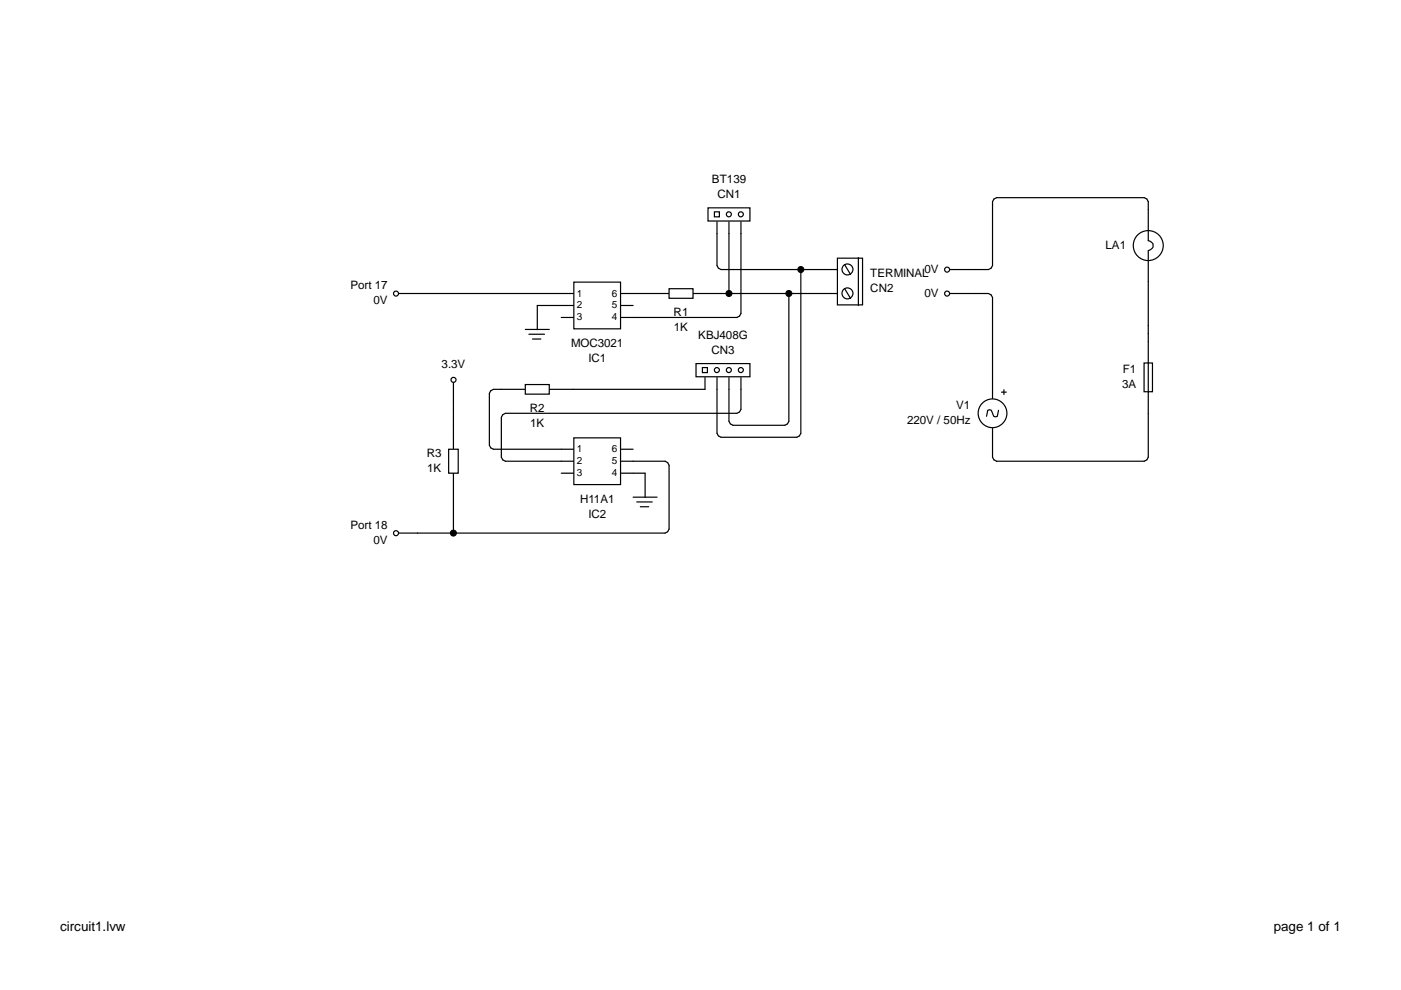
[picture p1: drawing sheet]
<svg xmlns="http://www.w3.org/2000/svg" width="297mm" height="210mm" viewBox="0 0 297 210" stroke-linecap="round" stroke-linejoin="round" font-family="sans-serif">
<path d="M152 47v2.5M154.6 47v2.5M157.1 47v2.5" fill="none" stroke="#000" stroke-width=".25"/>
<path d="M150.1 44.1h8.9v2.8h-8.9z" fill-rule="evenodd" fill="#fff"/>
<path d="M150.1 44.1h8.9v2.8h-8.9z" fill="none" stroke="#000" stroke-width=".25"/>
<path d="M151.5 44.9h1v1.1h-1z" fill-rule="evenodd" fill="#fff"/>
<path d="M151.5 44.9h1v1.1h-1z" fill="none" stroke="#000" stroke-width=".25"/>
<circle cx="154.5" cy="45.4" r=".54" fill="#fff"/>
<circle cx="154.5" cy="45.4" r=".54" fill="none" stroke="#000" stroke-width=".25"/>
<circle cx="157.1" cy="45.4" r=".54" fill="#fff"/>
<g fill="none" stroke="#000" stroke-width=".25">
<path d="M119 62.2h2.6M119 64.8h2.6M119 67.3h2.6M131.7 62.2h2.5M131.7 64.8h2.5M131.7 67.3h2.5"/>
<circle cx="157.1" cy="45.4" r=".54"/>
</g>
<path d="M121.7 59.8h9.9v9.9h-9.9z" fill-rule="evenodd" fill="#fff"/>
<path d="M121.7 59.8h9.9v9.9h-9.9zM174.9 57.1h2.6M174.9 62.2h2.6" fill="none" stroke="#000" stroke-width=".25"/>
<path d="M177.5 54.7h5.4v9.9h-5.4z" fill-rule="evenodd" fill="#fff"/>
<path d="M177.5 54.7h5.4v9.9h-5.4zM182 54.6v10.2" fill="none" stroke="#000" stroke-width=".25"/>
<circle cx="179.7" cy="57.1" r="1.17" fill="#fff"/>
<g fill="none" stroke="#000" stroke-width=".25">
<path d="M179.1 56.1l1.2 2.1"/>
<circle cx="179.7" cy="57.1" r="1.17"/>
</g>
<circle cx="179.7" cy="62.2" r="1.17" fill="#fff"/>
<g fill="none" stroke="#000" stroke-width=".25">
<path d="M136.8 62.2h5.1M147 62.2h5M179.1 61.2l1.2 2.1"/>
<circle cx="179.7" cy="62.2" r="1.17"/>
</g>
<path d="M141.9 61.2h5v2h-5z" fill-rule="evenodd" fill="#fff"/>
<path d="M141.9 61.2h5v2h-5zM96.1 90.2v5.1M96.1 100.4v5" fill="none" stroke="#000" stroke-width=".25"/>
<path d="M95.1 95.2h2.1v5.1h-2.1z" fill-rule="evenodd" fill="#fff"/>
<g fill="none" stroke="#000" stroke-width=".25">
<path d="M84.4 62.2h4.1M111.4 69.8h5.1M112.1 70.9h3.3M112.9 71.9h1.8M113.9 64.8v5.1M95.1 95.2h2.1v5.1h-2.1zM96.1 80.9v4.2M119 95.2h2.6M119 97.8h2.6M131.7 95.2h2.5M131.7 97.8h2.5M84.4 113h4.1"/>
<path d="M119 100.3h2.6M131.7 100.3h2.5M134.2 105.4h5.1M135 106.4h3.3M135.8 107.4h1.7M136.8 100.3v5.2"/>
</g>
<path d="M121.7 92.8h9.9v9.9h-9.9z" fill-rule="evenodd" fill="#fff"/>
<path d="M121.7 92.8h9.9v9.9h-9.9zM149.5 80.1v2.4M152 80.1v2.4M154.6 80.1v2.4M157.1 80.1v2.4" fill="none" stroke="#000" stroke-width=".25"/>
<path d="M147.6 77.1h11.4v2.8h-11.4z" fill-rule="evenodd" fill="#fff"/>
<path d="M147.6 77.1h11.4v2.8h-11.4z" fill="none" stroke="#000" stroke-width=".25"/>
<path d="M148.9 77.9h1.1v1.1h-1.1z" fill-rule="evenodd" fill="#fff"/>
<path d="M148.9 77.9h1.1v1.1h-1.1z" fill="none" stroke="#000" stroke-width=".25"/>
<circle cx="152" cy="78.5" r=".54" fill="#fff"/>
<circle cx="152" cy="78.5" r=".54" fill="none" stroke="#000" stroke-width=".25"/>
<circle cx="154.5" cy="78.5" r=".54" fill="#fff"/>
<circle cx="154.5" cy="78.5" r=".54" fill="none" stroke="#000" stroke-width=".25"/>
<circle cx="157.1" cy="78.5" r=".54" fill="#fff"/>
<g fill="none" stroke="#000" stroke-width=".25">
<path d="M106.3 82.5h5.1M116.5 82.5h5"/>
<circle cx="157.1" cy="78.5" r=".54"/>
</g>
<path d="M111.4 81.5h5.1v2.1h-5.1z" fill-rule="evenodd" fill="#fff"/>
<path d="M111.4 81.5h5.1v2.1h-5.1z" fill="none" stroke="#000" stroke-width=".25"/>
<circle cx="210.4" cy="87.6" r="3" fill="#fff"/>
<g fill="none" stroke="#000" stroke-width=".25">
<path d="M201.2 57.1h4.2M243.5 51a1.06 1.06 0 0 1 1 1.1 1.06 1.06 0 0 1-1 1M243.5 44.4v6.7M243.5 53.2v6.5M201.2 62.2h4.2M242.6 77h1.7v6.1h-1.7zM243.5 72.4v4.5M210.4 80v4.5M210.4 90.8v4.4M211.7 87l-.2 1.3-.4 .1-.4-.1-.5-1.3-.4-.1-.4 .1-.2 1.3M243.5 83.2v4.4"/>
<circle cx="243.5" cy="52.1" r="3.2"/>
<circle cx="210.4" cy="87.6" r="3"/>
</g>
<circle cx="84" cy="62.2" r=".54" fill="#fff"/>
<circle cx="84" cy="62.2" r=".54" fill="none" stroke="#000" stroke-width=".25"/>
<circle cx="84" cy="113" r=".54" fill="#fff"/>
<circle cx="84" cy="113" r=".54" fill="none" stroke="#000" stroke-width=".25"/>
<circle cx="96.2" cy="80.5" r=".54" fill="#fff"/>
<g fill="none" stroke="#000" stroke-width=".25">
<path d="M243.5 76.8v6.4M212.3 83.1h1.1M212.8 82.6v1.1"/>
<circle cx="96.2" cy="80.5" r=".54"/>
</g>
<circle cx="200.8" cy="62.2" r=".54" fill="#fff"/>
<circle cx="200.8" cy="62.2" r=".54" fill="none" stroke="#000" stroke-width=".25"/>
<circle cx="200.8" cy="57.2" r=".54" fill="#fff"/>
<g fill="none" stroke="#000" stroke-width=".25">
<path d="M152 49.5v6.8l.3 .6 .6 .2h22M154.6 49.5v12.7M157.1 49.5v17l-.3 .5-.6 .3h-22M169.8 57.1v34.8l-.3 .5-.6 .3h-16l-.6-.3-.3-.5v-9.4M243.5 44.4v-1.6l-.3-.6-.6-.3h-31.3l-.6 .3-.3 .6v13.5l-.3 .6-.5 .2h-4.2M243.5 59.7v12.7M88.5 62.2h30.5M113.9 64.8h5.1M134.2 62.2h2.6M152 62.2h22.9M167.3 62.2v27.1l-.3 .6-.6 .3h-11l-.5-.3-.3-.6v-6.8M205.4 62.2h4.2l.5 .3 .3 .6v16.9"/>
<path d="M96.1 85.1v5.1M106.3 82.5h-1.7l-.5 .3-.3 .6v11l.3 .6 .5 .2h14.4M121.5 82.5h28M134.2 97.8h6.8l.6 .3 .3 .5v13.6l-.3 .5-.6 .3h-52.5M157.1 82.5v4.3l-.3 .5-.6 .3h-49.1l-.5 .3-.3 .6v8.4l.3 .6 .5 .3h11.9M243.5 87.6v9.3l-.3 .6-.6 .3h-31.3l-.6-.3-.3-.6v-1.7M96.1 105.4v7.6M134.2 100.3h2.6"/>
<circle cx="200.8" cy="57.2" r=".54"/>
</g>
<g fill="#000">
<circle cx="169.8" cy="57.1" r=".64"/>
<circle cx="154.6" cy="62.2" r=".64"/>
<circle cx="167.3" cy="62.2" r=".64"/>
<circle cx="96.1" cy="113" r=".64"/>
</g>
<g fill="none" stroke="#000" stroke-width=".21">
<circle cx="169.8" cy="57.1" r=".64"/>
<circle cx="154.6" cy="62.2" r=".64"/>
<circle cx="167.3" cy="62.2" r=".64"/>
<circle cx="96.1" cy="113" r=".64"/>
</g>
<g font-size="2.8">
<text x="12.7" y="197.4">circuit1.lvw</text>
<text x="270.1" y="197.4">page 1 of 1</text>
</g>
<g font-size="2.5">
<text x="151" y="38.8">BT139</text>
<text x="152.1" y="42">CN1</text>
<text x="234.4" y="52.7">LA1</text>
<text x="184.5" y="58.8">TERMINAL</text>
<text x="196" y="57.8">0V</text>
<text x="74.3" y="61.3">Port 17</text>
<text x="79.2" y="64.5">0V</text>
<text x="184.5" y="61.9">CN2</text>
<text x="196" y="62.9">0V</text>
<text x="142.8" y="67">R1</text>
<text x="142.9" y="70.2">1K</text>
<text x="148" y="71.8">KBJ408G</text>
<text x="121.1" y="73.6">MOC3021</text>
<text x="124.8" y="76.8">IC1</text>
<text x="150.8" y="75">CN3</text>
<text x="93.6" y="78.1">3.3V</text>
<text x="237.9" y="82.3">3A</text>
<text x="238.1" y="79.1">F1</text>
<text x="112.3" y="87.3">R2</text>
<text x="192.3" y="89.9">220V / 50Hz</text>
<text x="202.7" y="86.7">V1</text>
<text x="112.4" y="90.5">1K</text>
<text x="90.5" y="96.9">R3</text>
<text x="90.6" y="100">1K</text>
<text x="123" y="106.6">H11A1</text>
<text x="74.3" y="112.1">Port 18</text>
<text x="124.8" y="109.8">IC2</text>
<text x="79.2" y="115.3">0V</text>
</g>
<g font-size="2.1">
<text x="122.3" y="62.9">1</text>
<text x="122.3" y="65.4">2</text>
<text x="129.7" y="65.4">5</text>
<text x="129.7" y="62.9">6</text>
<text x="122.3" y="67.9">3</text>
<text x="129.7" y="67.9">4</text>
<text x="122.3" y="95.9">1</text>
<text x="129.7" y="95.9">6</text>
<text x="122.3" y="98.4">2</text>
<text x="122.3" y="101">3</text>
<text x="129.7" y="101">4</text>
<text x="129.7" y="98.4">5</text>
</g>
</svg>
